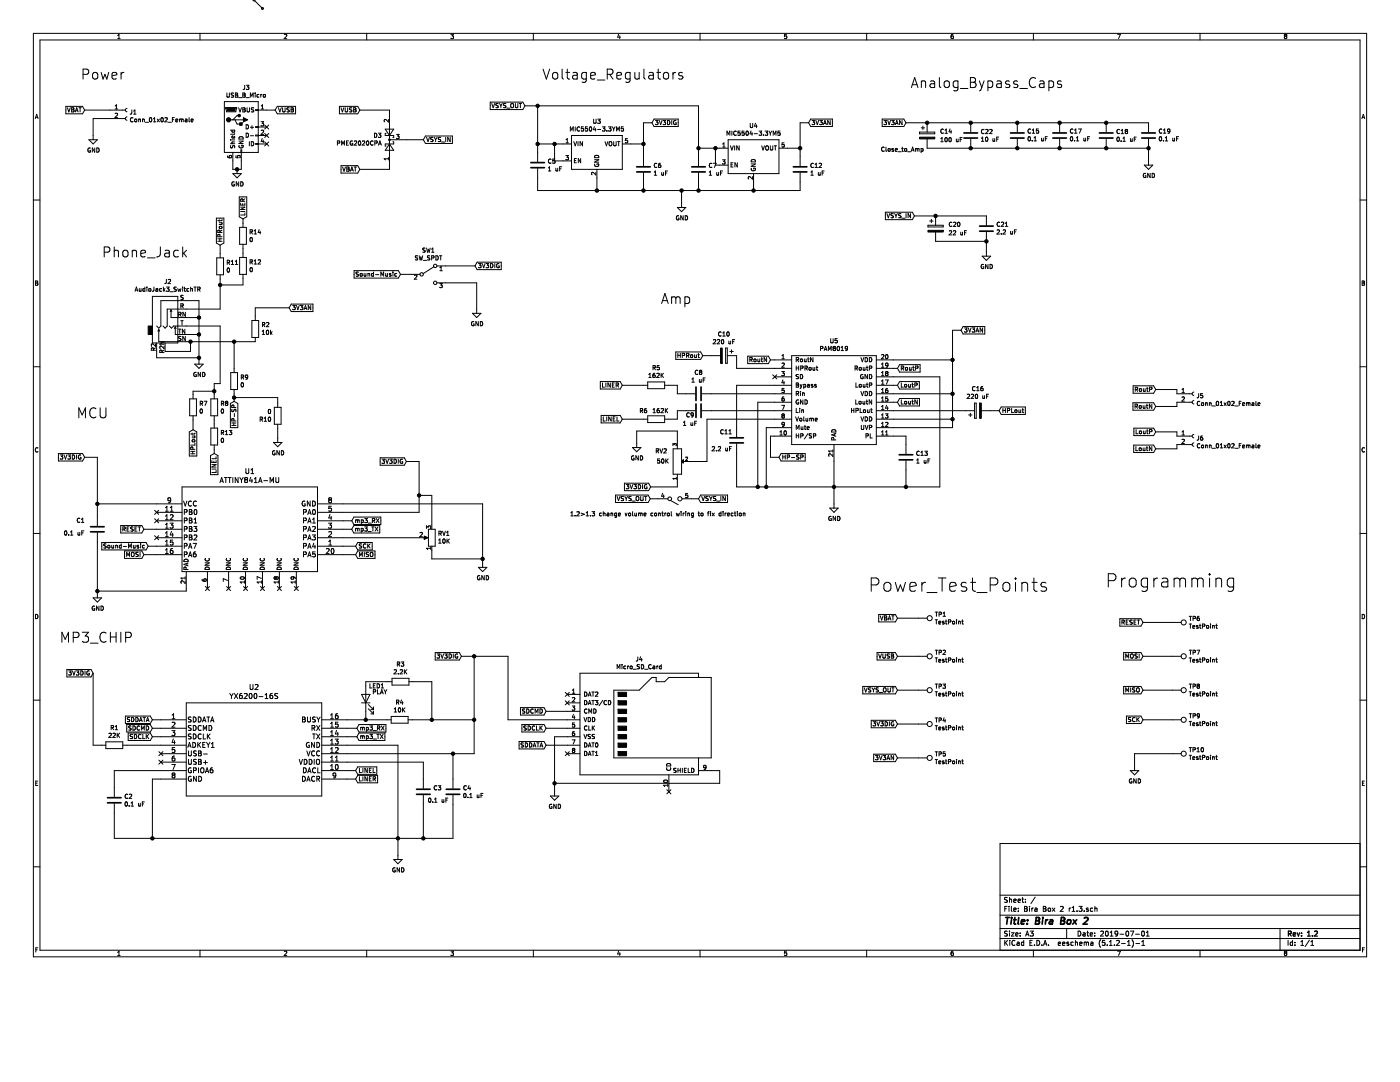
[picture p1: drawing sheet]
EESchema Schematic File Version 4
LIBS:Bira Box 2 r1.3-cache
EELAYER 29 0
EELAYER END
$Descr A3 16535 11693
encoding utf-8
Sheet 1 1
Title "Bira Box 2"
Date "2019-07-01"
Rev "1.2"
Comp ""
Comment1 ""
Comment2 ""
Comment3 ""
Comment4 ""
$EndDescr
$Comp
L power:GND #PWR06
U 1 1
P 5700 6650
F 0 "#PWR06" H 5700 6400 50  0001 C CNN
F 1 "GND" H 5705 6477 50  0000 C CNN
F 2 "" H 5700 6650 50  0001 C CNN
F 3 "" H 5700 6650 50  0001 C CNN
	1    5700 6650
	1    0    0    -1  
$EndComp
$Comp
L power:GND #PWR02
U 1 1
P 1150 7010
F 0 "#PWR02" H 1150 6760 50  0001 C CNN
F 1 "GND" H 1155 6837 50  0000 C CNN
F 2 "" H 1150 7010 50  0001 C CNN
F 3 "" H 1150 7010 50  0001 C CNN
	1    1150 7010
	1    0    0    -1  
$EndComp
Wire Wire Line
	1150 6400 1150 6980
$Comp
L Device:R_POT RV1
U 1 1
P 5100 6350
F 0 "RV1" H 5030 6304 50  0000 R CNN
F 1 "10K" H 5030 6395 50  0000 R CNN
F 2 "pots:TT_PO91" H 5100 6350 50  0001 C CNN
F 3 "~" H 5100 6350 50  0001 C CNN
	1    5100 6350
	-1   0    0    1   
$EndComp
Wire Wire Line
	5100 6200 5100 5850
Wire Wire Line
	5100 5850 4950 5850
Connection ~ 4950 5850
Wire Wire Line
	4950 5850 4950 6050
Wire Wire Line
	5700 6650 5700 6600
Wire Wire Line
	5100 6500 5100 6600
Wire Wire Line
	5100 6600 5700 6600
Connection ~ 5700 6600
Wire Wire Line
	5700 6600 5700 5950
$Comp
L power:GND #PWR05
U 1 1
P 4700 10100
F 0 "#PWR05" H 4700 9850 50  0001 C CNN
F 1 "GND" H 4705 9927 50  0000 C CNN
F 2 "" H 4700 10100 50  0001 C CNN
F 3 "" H 4700 10100 50  0001 C CNN
	1    4700 10100
	1    0    0    -1  
$EndComp
Wire Wire Line
	1900 9200 1800 9200
Wire Wire Line
	1800 9200 1800 9900
Wire Wire Line
	4700 8800 4700 9900
Connection ~ 4700 9900
Wire Wire Line
	4700 9900 4700 10100
$Comp
L Device:C C4
U 1 1
P 5350 9350
F 0 "C4" H 5465 9396 50  0000 L CNN
F 1 "0.1 uF" H 5465 9305 50  0000 L CNN
F 2 "SMD caps:C_0402_1005Metric" H 5388 9200 50  0001 C CNN
F 3 "~" H 5350 9350 50  0001 C CNN
	1    5350 9350
	1    0    0    -1  
$EndComp
Wire Wire Line
	1850 5950 1150 5950
Wire Wire Line
	1150 5950 1150 6100
Connection ~ 1150 5950
NoConn ~ 1850 6050
NoConn ~ 1850 6150
NoConn ~ 1850 6350
$Comp
L Device:C C2
U 1 1
P 1350 9450
F 0 "C2" H 1465 9496 50  0000 L CNN
F 1 "0.1 uF" H 1465 9405 50  0000 L CNN
F 2 "SMD caps:C_0402_1005Metric" H 1388 9300 50  0001 C CNN
F 3 "~" H 1350 9450 50  0001 C CNN
	1    1350 9450
	1    0    0    -1  
$EndComp
Wire Wire Line
	1900 9100 1350 9100
Wire Wire Line
	1350 9100 1350 9300
Wire Wire Line
	1350 9600 1350 9900
$Comp
L Device:C C3
U 1 1
P 5000 9350
F 0 "C3" H 5115 9396 50  0000 L CNN
F 1 "0.1 uF" H 5050 9250 50  0000 L CNN
F 2 "SMD caps:C_0402_1005Metric" H 5038 9200 50  0001 C CNN
F 3 "~" H 5000 9350 50  0001 C CNN
	1    5000 9350
	1    0    0    -1  
$EndComp
Wire Wire Line
	5000 9000 5000 9200
Wire Wire Line
	5000 9500 5000 9900
Wire Wire Line
	5350 8900 5350 9200
Wire Wire Line
	5350 8900 5600 8900
Wire Wire Line
	5350 9500 5350 9900
Wire Wire Line
	4700 9900 5000 9900
Connection ~ 5000 9900
Wire Wire Line
	5000 9900 5350 9900
$Comp
L 2019-06-02_21-37-11:YX6200-16S U2
U 1 1
P 1900 8500
F 0 "U2" H 3000 8887 60  0000 C CNN
F 1 "YX6200-16S" H 3000 8781 60  0000 C CNN
F 2 "sop:SOP-16_4.55x10.3mm_P1.27mm" H 3000 8740 60  0001 C CNN
F 3 "" H 1900 8500 60  0000 C CNN
	1    1900 8500
	1    0    0    -1  
$EndComp
NoConn ~ 1900 9000
NoConn ~ 1900 8900
$Comp
L Device:R R1
U 1 1
P 1350 8800
F 0 "R1" V 1143 8800 50  0000 C CNN
F 1 "22K" V 1234 8800 50  0000 C CNN
F 2 "SMD caps:C_0402_1005Metric" V 1280 8800 50  0001 C CNN
F 3 "~" H 1350 8800 50  0001 C CNN
	1    1350 8800
	0    1    1    0   
$EndComp
Wire Wire Line
	1100 8800 1200 8800
Wire Wire Line
	1500 8800 1900 8800
Wire Wire Line
	4100 8800 4700 8800
Wire Wire Line
	4100 8900 5350 8900
Connection ~ 5350 8900
Wire Wire Line
	4100 9000 5000 9000
Wire Wire Line
	1800 9900 4700 9900
Wire Wire Line
	1350 9900 1800 9900
Connection ~ 1800 9900
Wire Wire Line
	4050 5950 5700 5950
Wire Wire Line
	4050 6050 4950 6050
Wire Wire Line
	4050 6350 4950 6350
Text GLabel 1800 8500 0    50   Input ~ 0
SDDATA
Text GLabel 1800 8600 0    50   Input ~ 0
SDCMD
Text GLabel 1800 8700 0    50   Input ~ 0
SDCLK
Wire Wire Line
	1800 8500 1900 8500
Wire Wire Line
	1900 8600 1800 8600
Wire Wire Line
	1800 8700 1900 8700
Text GLabel 4200 9100 2    50   Input ~ 0
LINEL
Text GLabel 4200 9200 2    50   Input ~ 0
LINER
Wire Wire Line
	4100 9200 4200 9200
Wire Wire Line
	4200 9100 4100 9100
$Comp
L Device:R R4
U 1 1
P 4720 8500
F 0 "R4" V 4513 8500 50  0000 C CNN
F 1 "10K" V 4604 8500 50  0000 C CNN
F 2 "SMD caps:C_0402_1005Metric" V 4650 8500 50  0001 C CNN
F 3 "~" H 4720 8500 50  0001 C CNN
	1    4720 8500
	0    1    1    0   
$EndComp
$Comp
L Device:R R3
U 1 1
P 4730 8050
F 0 "R3" V 4523 8050 50  0000 C CNN
F 1 "2.2K" V 4614 8050 50  0000 C CNN
F 2 "SMD caps:C_0402_1005Metric" V 4660 8050 50  0001 C CNN
F 3 "~" H 4730 8050 50  0001 C CNN
	1    4730 8050
	0    1    1    0   
$EndComp
Wire Wire Line
	4870 8500 5100 8500
Connection ~ 5600 8500
Wire Wire Line
	5600 8500 5600 8900
Wire Wire Line
	4320 8050 4580 8050
Wire Wire Line
	4880 8050 5100 8050
Wire Wire Line
	5100 8050 5100 8500
Connection ~ 5100 8500
Wire Wire Line
	5100 8500 5600 8500
Text GLabel 6450 8800 0    50   Input ~ 0
SDDATA
Text GLabel 6450 8400 0    50   Input ~ 0
SDCMD
Text GLabel 6450 8600 0    50   Input ~ 0
SDCLK
Wire Wire Line
	6450 8400 6700 8400
Wire Wire Line
	6450 8600 6700 8600
Wire Wire Line
	6450 8800 6700 8800
NoConn ~ 6700 8900
$Comp
L Connector:Micro_SD_Card J4
U 1 1
P 7600 8500
F 0 "J4" H 7550 9217 50  0000 C CNN
F 1 "Micro_SD_Card" H 7550 9126 50  0000 C CNN
F 2 "conn-card:microSD_TF01A" H 8750 8800 50  0001 C CNN
F 3 "http://katalog.we-online.de/em/datasheet/693072010801.pdf" H 7600 8500 50  0001 C CNN
	1    7600 8500
	1    0    0    -1  
$EndComp
NoConn ~ 6700 8300
NoConn ~ 6700 8200
$Comp
L power:GND #PWR07
U 1 1
P 6550 9350
F 0 "#PWR07" H 6550 9100 50  0001 C CNN
F 1 "GND" H 6555 9177 50  0000 C CNN
F 2 "" H 6550 9350 50  0001 C CNN
F 3 "" H 6550 9350 50  0001 C CNN
	1    6550 9350
	1    0    0    -1  
$EndComp
Wire Wire Line
	6700 8700 6550 8700
Wire Wire Line
	8400 9100 8500 9100
Wire Wire Line
	8500 9100 8500 9250
Wire Wire Line
	8500 9250 6550 9250
Wire Wire Line
	6550 8700 6550 9250
Connection ~ 6550 9250
Wire Wire Line
	6550 9250 6550 9350
$Comp
L Regulator_Linear:MIC5504-3.3YM5 U3
U 1 1
P 7050 1800
F 0 "U3" H 7050 2167 50  0000 C CNN
F 1 "MIC5504-3.3YM5" H 7050 2076 50  0000 C CNN
F 2 "sot:SOT-23-5" H 7050 1400 50  0001 C CNN
F 3 "http://ww1.microchip.com/downloads/en/DeviceDoc/MIC550X.pdf" H 6800 2050 50  0001 C CNN
	1    7050 1800
	1    0    0    -1  
$EndComp
$Comp
L Device:C C5
U 1 1
P 6350 1950
F 0 "C5" H 6465 1996 50  0000 L CNN
F 1 "1 uF" H 6465 1905 50  0000 L CNN
F 2 "SMD caps:C_0603_1608Metric_Pad1.05x0.95mm_HandSolder" H 6388 1800 50  0001 C CNN
F 3 "~" H 6350 1950 50  0001 C CNN
	1    6350 1950
	1    0    0    -1  
$EndComp
$Comp
L Device:C C6
U 1 1
P 7600 2000
F 0 "C6" H 7715 2046 50  0000 L CNN
F 1 "1 uF" H 7715 1955 50  0000 L CNN
F 2 "SMD caps:C_0603_1608Metric_Pad1.05x0.95mm_HandSolder" H 7638 1850 50  0001 C CNN
F 3 "~" H 7600 2000 50  0001 C CNN
	1    7600 2000
	1    0    0    -1  
$EndComp
Text GLabel 6200 1250 0    50   Input ~ 0
VSYS_OUT
Wire Wire Line
	6350 1700 6550 1700
Wire Wire Line
	6350 1700 6350 1800
Wire Wire Line
	7450 1700 7600 1700
Wire Wire Line
	7600 1700 7600 1850
Wire Wire Line
	6650 1900 6550 1900
Wire Wire Line
	6550 1900 6550 1700
Connection ~ 6550 1700
Wire Wire Line
	6550 1700 6650 1700
$Comp
L power:GND #PWR08
U 1 1
P 8050 2400
F 0 "#PWR08" H 8050 2150 50  0001 C CNN
F 1 "GND" H 8055 2227 50  0000 C CNN
F 2 "" H 8050 2400 50  0001 C CNN
F 3 "" H 8050 2400 50  0001 C CNN
	1    8050 2400
	1    0    0    -1  
$EndComp
$Comp
L Regulator_Linear:MIC5504-3.3YM5 U4
U 1 1
P 8900 1850
F 0 "U4" H 8900 2217 50  0000 C CNN
F 1 "MIC5504-3.3YM5" H 8900 2126 50  0000 C CNN
F 2 "sot:SOT-23-5" H 8900 1450 50  0001 C CNN
F 3 "http://ww1.microchip.com/downloads/en/DeviceDoc/MIC550X.pdf" H 8650 2100 50  0001 C CNN
	1    8900 1850
	1    0    0    -1  
$EndComp
$Comp
L Device:C C7
U 1 1
P 8250 2000
F 0 "C7" H 8365 2046 50  0000 L CNN
F 1 "1 uF" H 8365 1955 50  0000 L CNN
F 2 "SMD caps:C_0603_1608Metric_Pad1.05x0.95mm_HandSolder" H 8288 1850 50  0001 C CNN
F 3 "~" H 8250 2000 50  0001 C CNN
	1    8250 2000
	1    0    0    -1  
$EndComp
$Comp
L Device:C C12
U 1 1
P 9450 2000
F 0 "C12" H 9565 2046 50  0000 L CNN
F 1 "1 uF" H 9565 1955 50  0000 L CNN
F 2 "SMD caps:C_0603_1608Metric_Pad1.05x0.95mm_HandSolder" H 9488 1850 50  0001 C CNN
F 3 "~" H 9450 2000 50  0001 C CNN
	1    9450 2000
	1    0    0    -1  
$EndComp
Wire Wire Line
	6200 1250 6350 1250
Wire Wire Line
	6350 1250 6350 1700
Connection ~ 6350 1700
Wire Wire Line
	8250 1850 8250 1750
Wire Wire Line
	8250 1750 8450 1750
Wire Wire Line
	8250 1750 8250 1250
Wire Wire Line
	8250 1250 6350 1250
Connection ~ 8250 1750
Connection ~ 6350 1250
Wire Wire Line
	9300 1750 9450 1750
Wire Wire Line
	9450 1750 9450 1850
Wire Wire Line
	8500 1950 8450 1950
Wire Wire Line
	8450 1950 8450 1750
Connection ~ 8450 1750
Wire Wire Line
	8450 1750 8500 1750
Wire Wire Line
	6350 2100 6350 2250
Wire Wire Line
	6350 2250 7050 2250
Wire Wire Line
	8050 2250 8050 2400
Wire Wire Line
	7050 2100 7050 2250
Connection ~ 7050 2250
Wire Wire Line
	7050 2250 7600 2250
Wire Wire Line
	7600 2150 7600 2250
Connection ~ 7600 2250
Wire Wire Line
	7600 2250 8050 2250
Wire Wire Line
	8250 2150 8250 2250
Wire Wire Line
	8250 2250 8050 2250
Connection ~ 8050 2250
Wire Wire Line
	8900 2150 8900 2250
Wire Wire Line
	8900 2250 8250 2250
Connection ~ 8250 2250
Wire Wire Line
	9450 2150 9450 2250
Wire Wire Line
	9450 2250 8900 2250
Connection ~ 8900 2250
Text GLabel 7700 1450 2    50   Input ~ 0
3V3DIG
Wire Wire Line
	7700 1450 7600 1450
Wire Wire Line
	7600 1450 7600 1700
Connection ~ 7600 1700
Connection ~ 9450 1750
Text GLabel 1000 5400 0    50   Input ~ 0
3V3DIG
Text GLabel 4800 5450 0    50   Input ~ 0
3V3DIG
Wire Wire Line
	4800 5450 4950 5450
Wire Wire Line
	4950 5450 4950 5850
Wire Wire Line
	1150 5400 1000 5400
Wire Wire Line
	1150 5400 1150 5950
Text GLabel 1100 7950 0    50   Input ~ 0
3V3DIG
Wire Wire Line
	6000 7750 6000 8500
Wire Wire Line
	1100 7950 1100 8800
$Comp
L Amplifier_Audio:PAM8019 U5
U 1 1
P 9850 4500
F 0 "U5" H 9850 4975 50  0000 C CNN
F 1 "PAM8019" H 9850 4884 50  0000 C CNN
F 2 "qfn:MLF-20-1EP_4x4mm_P0.5mm_EP2.6x2.6mm" H 9850 4500 50  0001 C CNN
F 3 "" H 9850 4500 50  0001 C CNN
	1    9850 4500
	1    0    0    -1  
$EndComp
Text GLabel 11350 3900 2    50   Input ~ 0
3V3AN
$Comp
L power:GND #PWR09
U 1 1
P 9850 5950
F 0 "#PWR09" H 9850 5700 50  0001 C CNN
F 1 "GND" H 9855 5777 50  0000 C CNN
F 2 "" H 9850 5950 50  0001 C CNN
F 3 "" H 9850 5950 50  0001 C CNN
	1    9850 5950
	1    0    0    -1  
$EndComp
Text GLabel 7350 4550 0    50   Input ~ 0
LINER
$Comp
L Device:C C15
U 1 1
P 12015 1600
F 0 "C15" H 11900 1554 50  0000 R CNN
F 1 "0.1 uF" H 11900 1645 50  0000 R CNN
F 2 "SMD caps:C_0402_1005Metric" H 12053 1450 50  0001 C CNN
F 3 "~" H 12015 1600 50  0001 C CNN
	1    12015 1600
	-1   0    0    1   
$EndComp
Text GLabel 10700 1450 0    50   Input ~ 0
3V3AN
$Comp
L Device:C C17
U 1 1
P 12515 1600
F 0 "C17" H 12400 1554 50  0000 R CNN
F 1 "0.1 uF" H 12400 1645 50  0000 R CNN
F 2 "SMD caps:C_0402_1005Metric" H 12553 1450 50  0001 C CNN
F 3 "~" H 12515 1600 50  0001 C CNN
	1    12515 1600
	-1   0    0    1   
$EndComp
$Comp
L power:GND #PWR010
U 1 1
P 13565 1900
F 0 "#PWR010" H 13565 1650 50  0001 C CNN
F 1 "GND" H 13570 1727 50  0000 C CNN
F 2 "" H 13565 1900 50  0001 C CNN
F 3 "" H 13565 1900 50  0001 C CNN
	1    13565 1900
	1    0    0    -1  
$EndComp
Wire Wire Line
	10700 1450 10950 1450
Wire Wire Line
	12515 1450 12015 1450
Connection ~ 12015 1450
Connection ~ 12515 1450
Wire Wire Line
	12015 1750 12515 1750
Connection ~ 12515 1750
Wire Wire Line
	11350 3900 11250 3900
Wire Wire Line
	11250 3900 11250 4250
Wire Wire Line
	11250 4250 10550 4250
Wire Wire Line
	11250 4250 11250 4650
Wire Wire Line
	11250 4650 10550 4650
Connection ~ 11250 4250
Wire Wire Line
	11250 4650 11250 4950
Wire Wire Line
	11250 4950 10550 4950
Connection ~ 11250 4650
Wire Wire Line
	9850 5450 9850 5750
Wire Wire Line
	10550 4450 11100 4450
Wire Wire Line
	11100 4450 11100 5750
Connection ~ 9850 5750
Wire Wire Line
	9850 5750 9850 5950
Wire Wire Line
	9150 4750 8950 4750
Wire Wire Line
	8950 4750 8950 5750
Wire Wire Line
	8950 5750 9050 5750
$Comp
L Device:CP C16
U 1 1
P 11550 4850
F 0 "C16" V 11805 4850 50  0000 C CNN
F 1 "220 uF" V 11714 4850 50  0000 C CNN
F 2 "SMD caps:CP_Elec_6.3x5.8" H 11588 4700 50  0001 C CNN
F 3 "~" H 11550 4850 50  0001 C CNN
	1    11550 4850
	0    -1   -1   0   
$EndComp
$Comp
L Device:CP C10
U 1 1
P 8550 4200
F 0 "C10" V 8295 4200 50  0000 C CNN
F 1 "220 uF" V 8386 4200 50  0000 C CNN
F 2 "SMD caps:CP_Elec_6.3x5.8" H 8588 4050 50  0001 C CNN
F 3 "~" H 8550 4200 50  0001 C CNN
	1    8550 4200
	0    1    1    0   
$EndComp
$Comp
L Device:C C8
U 1 1
P 8250 4650
F 0 "C8" V 7998 4650 50  0000 C CNN
F 1 "1 uF" V 8089 4650 50  0000 C CNN
F 2 "SMD caps:C_0603_1608Metric_Pad1.05x0.95mm_HandSolder" H 8288 4500 50  0001 C CNN
F 3 "~" H 8250 4650 50  0001 C CNN
	1    8250 4650
	0    1    1    0   
$EndComp
$Comp
L Device:C C9
U 1 1
P 8250 4850
F 0 "C9" V 8300 4750 50  0000 C CNN
F 1 "1 uF" V 8400 4750 50  0000 C CNN
F 2 "SMD caps:C_0603_1608Metric_Pad1.05x0.95mm_HandSolder" H 8288 4700 50  0001 C CNN
F 3 "~" H 8250 4850 50  0001 C CNN
	1    8250 4850
	0    1    1    0   
$EndComp
Wire Wire Line
	11465 1450 12015 1450
Wire Wire Line
	11465 1750 12015 1750
Connection ~ 12015 1750
Text GLabel 10600 4350 2    50   Input ~ 0
RoutP
Text GLabel 10600 4550 2    50   Input ~ 0
LoutP
Text GLabel 10600 4750 2    50   Input ~ 0
LoutN
Text GLabel 9100 4250 0    50   Input ~ 0
RoutN
Wire Wire Line
	9100 4250 9150 4250
Wire Wire Line
	10550 4350 10600 4350
Wire Wire Line
	10550 4550 10600 4550
Wire Wire Line
	10550 4750 10600 4750
Wire Wire Line
	8700 4200 8700 4350
Wire Wire Line
	8700 4350 9150 4350
Wire Wire Line
	10550 4850 11400 4850
Text GLabel 11800 4850 2    50   Input ~ 0
HPLout
Text GLabel 8300 4200 0    50   Input ~ 0
HPRout
Wire Wire Line
	8400 4650 9150 4650
Wire Wire Line
	9150 4850 8400 4850
Connection ~ 8950 5750
$Comp
L Device:C C11
U 1 1
P 8700 5200
F 0 "C11" H 8500 5300 50  0000 L CNN
F 1 "2.2 uF" H 8400 5100 50  0000 L CNN
F 2 "SMD caps:C_0603_1608Metric_Pad1.05x0.95mm_HandSolder" H 8738 5050 50  0001 C CNN
F 3 "~" H 8700 5200 50  0001 C CNN
	1    8700 5200
	1    0    0    -1  
$EndComp
Wire Wire Line
	9150 4550 8700 4550
Wire Wire Line
	8700 4550 8700 5050
Wire Wire Line
	8700 5350 8700 5750
Text GLabel 7685 5750 0    50   Input ~ 0
3V3DIG
Wire Wire Line
	9150 4950 8350 4950
Wire Wire Line
	8350 4950 8350 5450
Wire Wire Line
	9150 5050 9050 5050
Wire Wire Line
	9050 5050 9050 5750
Connection ~ 9050 5750
Wire Wire Line
	9050 5750 9850 5750
Wire Wire Line
	8700 5750 8950 5750
NoConn ~ 9150 4450
Text GLabel 9200 5400 2    50   Input ~ 0
HP-SP
Wire Wire Line
	9150 5150 9100 5150
Wire Wire Line
	9100 5150 9100 5400
Wire Wire Line
	9100 5400 9200 5400
$Comp
L Diode:PMEG2020CPA D3
U 1 1
P 4600 1650
F 0 "D3" V 4646 1738 50  0000 L CNN
F 1 "PMEG2020CPA" V 4555 1738 50  0000 L CNN
F 2 "pack-son:HUSON-3-1EP_2x2mm_P1.3mm_EP1.1x1.6mm" H 4675 1775 50  0001 L CNN
F 3 "http://www.diodes.com/_files/datasheets/ds11005.pdf" H 4520 1650 50  0001 C CNN
	1    4600 1650
	0    -1   -1   0   
$EndComp
Text GLabel 4250 2000 0    50   Input ~ 0
VBAT
Text GLabel 4250 1300 0    50   Input ~ 0
VUSB
Text GLabel 5000 1650 2    50   Input ~ 0
VSYS_IN
Wire Wire Line
	4250 1300 4600 1300
Wire Wire Line
	4600 1300 4600 1350
Wire Wire Line
	4250 2000 4600 2000
Wire Wire Line
	4600 2000 4600 1950
Wire Wire Line
	4800 1650 5000 1650
Entry Wire Line
	3000 0    3100 100 
NoConn ~ 3150 1500
NoConn ~ 3150 1600
Text GLabel 3250 1300 2    50   Input ~ 0
VUSB
$Comp
L Connector:USB_B_Micro J3
U 1 1
P 2850 1500
F 0 "J3" H 2907 1967 50  0000 C CNN
F 1 "USB_B_Micro" H 2907 1876 50  0000 C CNN
F 2 "conn-usb:Korean-hropartsC145779" H 3000 1450 50  0001 C CNN
F 3 "~" H 3000 1450 50  0001 C CNN
	1    2850 1500
	1    0    0    -1  
$EndComp
NoConn ~ 3150 1700
$Comp
L power:GND #PWR03
U 1 1
P 2800 2000
F 0 "#PWR03" H 2800 1750 50  0001 C CNN
F 1 "GND" H 2805 1827 50  0000 C CNN
F 2 "" H 2800 2000 50  0001 C CNN
F 3 "" H 2800 2000 50  0001 C CNN
	1    2800 2000
	1    0    0    -1  
$EndComp
Wire Wire Line
	2850 1900 2850 2000
Wire Wire Line
	2850 2000 2800 2000
Wire Wire Line
	2750 1900 2750 2000
Wire Wire Line
	2750 2000 2800 2000
Connection ~ 2800 2000
Wire Wire Line
	3150 1300 3250 1300
$Comp
L Connector:Conn_01x02_Female J1
U 1 1
P 1500 1300
F 0 "J1" H 1528 1276 50  0000 L CNN
F 1 "Conn_01x02_Female" H 1528 1185 50  0000 L CNN
F 2 "connector-pin:PinSocket_1x02_P2.54mm_Vertical" H 1500 1300 50  0001 C CNN
F 3 "~" H 1500 1300 50  0001 C CNN
	1    1500 1300
	1    0    0    -1  
$EndComp
Text GLabel 1000 1300 0    50   Input ~ 0
VBAT
$Comp
L power:GND #PWR01
U 1 1
P 1100 1600
F 0 "#PWR01" H 1100 1350 50  0001 C CNN
F 1 "GND" H 1105 1427 50  0000 C CNN
F 2 "" H 1100 1600 50  0001 C CNN
F 3 "" H 1100 1600 50  0001 C CNN
	1    1100 1600
	1    0    0    -1  
$EndComp
Wire Wire Line
	1000 1300 1300 1300
Wire Wire Line
	1300 1400 1100 1400
Wire Wire Line
	1100 1400 1100 1600
$Comp
L Connector:AudioJack3_SwitchTR J2
U 1 1
P 2000 3650
F 0 "J2" H 1982 3975 50  0000 C CNN
F 1 "AudioJack3_SwitchTR" H 1982 3884 50  0000 C CNN
F 2 "conn-audio:PJ-3930-8A" H 2000 3650 50  0001 C CNN
F 3 "~" H 2000 3650 50  0001 C CNN
	1    2000 3650
	1    0    0    -1  
$EndComp
Text GLabel 2600 2895 1    50   Input ~ 0
HPRout
Text GLabel 2280 5075 3    50   Input ~ 0
HPLout
$Comp
L Device:R R2
U 1 1
P 3015 3885
F 0 "R2" H 2945 3839 50  0000 R CNN
F 1 "10k" H 2945 3930 50  0000 R CNN
F 2 "SMD caps:C_0402_1005Metric" V 2945 3885 50  0001 C CNN
F 3 "~" H 3015 3885 50  0001 C CNN
	1    3015 3885
	-1   0    0    1   
$EndComp
Text GLabel 3415 3635 2    50   Input ~ 0
3V3AN
Wire Wire Line
	2200 3850 2600 3850
Wire Wire Line
	3015 3735 3015 3635
Wire Wire Line
	2200 3650 2600 3650
$Comp
L power:GND #PWR04
U 1 1
P 2350 4250
F 0 "#PWR04" H 2350 4000 50  0001 C CNN
F 1 "GND" H 2355 4077 50  0000 C CNN
F 2 "" H 2350 4250 50  0001 C CNN
F 3 "" H 2350 4250 50  0001 C CNN
	1    2350 4250
	1    0    0    -1  
$EndComp
Wire Wire Line
	2200 3550 2350 3550
Wire Wire Line
	2350 3550 2350 3750
Wire Wire Line
	2200 3750 2350 3750
Connection ~ 2350 3750
Wire Wire Line
	2350 3750 2350 3950
Wire Wire Line
	2200 3950 2350 3950
Connection ~ 2350 3950
Text GLabel 2765 4740 3    50   Input ~ 0
HP-SP
Connection ~ 2765 4035
Wire Wire Line
	2765 4035 3015 4035
Wire Wire Line
	9450 1450 9450 1750
Text GLabel 9550 1450 2    50   Input ~ 0
3V3AN
Wire Wire Line
	9550 1450 9450 1450
Wire Wire Line
	9850 5750 10700 5750
$Comp
L Device:C C13
U 1 1
P 10700 5400
F 0 "C13" H 10815 5446 50  0000 L CNN
F 1 "1 uF" H 10815 5355 50  0000 L CNN
F 2 "SMD caps:C_0603_1608Metric_Pad1.05x0.95mm_HandSolder" H 10738 5250 50  0001 C CNN
F 3 "~" H 10700 5400 50  0001 C CNN
	1    10700 5400
	1    0    0    -1  
$EndComp
Wire Wire Line
	10550 5150 10700 5150
Wire Wire Line
	10700 5150 10700 5250
Wire Wire Line
	10700 5550 10700 5750
Connection ~ 10700 5750
Wire Wire Line
	10700 5750 11100 5750
Wire Wire Line
	10550 5050 11250 5050
Wire Wire Line
	11250 5050 11250 4950
Connection ~ 11250 4950
Text GLabel 5450 7750 0    50   Input ~ 0
3V3DIG
Connection ~ 5600 7750
Wire Wire Line
	6000 7750 5600 7750
Wire Wire Line
	5600 7750 5450 7750
Wire Wire Line
	5600 7750 5600 8500
Wire Wire Line
	6000 8500 6700 8500
$Comp
L Connector:Conn_01x02_Female J5
U 1 1
P 14100 4650
F 0 "J5" H 14128 4626 50  0000 L CNN
F 1 "Conn_01x02_Female" H 14128 4535 50  0000 L CNN
F 2 "connector-pin:PinSocket_1x02_P2.54mm_Vertical" H 14100 4650 50  0001 C CNN
F 3 "~" H 14100 4650 50  0001 C CNN
	1    14100 4650
	1    0    0    -1  
$EndComp
$Comp
L Connector:Conn_01x02_Female J6
U 1 1
P 14100 5150
F 0 "J6" H 14128 5126 50  0000 L CNN
F 1 "Conn_01x02_Female" H 14128 5035 50  0000 L CNN
F 2 "connector-pin:PinSocket_1x02_P2.54mm_Vertical" H 14100 5150 50  0001 C CNN
F 3 "~" H 14100 5150 50  0001 C CNN
	1    14100 5150
	1    0    0    -1  
$EndComp
Text GLabel 13650 4800 0    50   Input ~ 0
RoutN
Text GLabel 13650 4600 0    50   Input ~ 0
RoutP
Text GLabel 13650 5100 0    50   Input ~ 0
LoutP
Text GLabel 13650 5300 0    50   Input ~ 0
LoutN
Wire Wire Line
	13650 4600 13900 4600
Wire Wire Line
	13900 4600 13900 4650
Wire Wire Line
	13900 4750 13900 4800
Wire Wire Line
	13900 4800 13650 4800
Wire Wire Line
	13650 5100 13900 5100
Wire Wire Line
	13900 5100 13900 5150
Wire Wire Line
	13900 5250 13900 5300
Wire Wire Line
	13900 5300 13650 5300
Wire Wire Line
	12515 1450 13065 1450
Connection ~ 13565 1750
Wire Wire Line
	13565 1750 13565 1900
Wire Wire Line
	13565 1750 13065 1750
$Comp
L Device:C C19
U 1 1
P 13565 1600
F 0 "C19" H 13450 1554 50  0000 R CNN
F 1 "0.1 uF" H 13450 1645 50  0000 R CNN
F 2 "SMD caps:C_0402_1005Metric" H 13603 1450 50  0001 C CNN
F 3 "~" H 13565 1600 50  0001 C CNN
	1    13565 1600
	-1   0    0    1   
$EndComp
$Comp
L Device:C C18
U 1 1
P 13065 1600
F 0 "C18" H 13180 1646 50  0000 L CNN
F 1 "0.1 uF" H 13180 1555 50  0000 L CNN
F 2 "SMD caps:C_0402_1005Metric" H 13103 1450 50  0001 C CNN
F 3 "~" H 13065 1600 50  0001 C CNN
	1    13065 1600
	1    0    0    -1  
$EndComp
Connection ~ 13065 1450
Wire Wire Line
	13065 1450 13565 1450
Connection ~ 13065 1750
Wire Wire Line
	13065 1750 12515 1750
$Comp
L Device:C C1
U 1 1
P 1150 6250
F 0 "C1" H 1400 6150 50  0000 R CNN
F 1 "0.1 uF" H 1550 6300 50  0000 R CNN
F 2 "SMD caps:C_0402_1005Metric" H 1188 6100 50  0001 C CNN
F 3 "~" H 1150 6250 50  0001 C CNN
	1    1150 6250
	-1   0    0    1   
$EndComp
$Comp
L Device:R R6
U 1 1
P 7750 4950
F 0 "R6" V 7650 4800 50  0000 C CNN
F 1 "162K" V 7650 5000 50  0000 C CNN
F 2 "SMD caps:C_0402_1005Metric" V 7680 4950 50  0001 C CNN
F 3 "~" H 7750 4950 50  0001 C CNN
	1    7750 4950
	0    1    1    0   
$EndComp
$Comp
L Device:R R5
U 1 1
P 7750 4550
F 0 "R5" V 7543 4550 50  0000 C CNN
F 1 "162K" V 7634 4550 50  0000 C CNN
F 2 "SMD caps:C_0402_1005Metric" V 7680 4550 50  0001 C CNN
F 3 "~" H 7750 4550 50  0001 C CNN
	1    7750 4550
	0    1    1    0   
$EndComp
Text Label 950  950  0    118  ~ 0
Power
Text Label 900  4950 0    118  ~ 0
MCU
Text Label 700  7600 0    118  ~ 0
MP3_CHIP
Text Label 10750 1050 0    118  ~ 0
Analog_Bypass_Caps
Text Label 6400 950  0    118  ~ 0
Voltage_Regulators
Text Label 7800 3600 0    118  ~ 0
Amp
Text Label 1200 3050 0    118  ~ 0
Phone_Jack
Text Label 10400 1800 0    50   ~ 0
Close_to_Amp
Text GLabel 7350 4950 0    50   Input ~ 0
LINEL
Wire Wire Line
	7350 4550 7600 4550
Wire Wire Line
	7900 4550 8000 4550
Wire Wire Line
	8000 4550 8000 4650
Wire Wire Line
	8000 4650 8100 4650
Wire Wire Line
	7350 4950 7600 4950
Wire Wire Line
	7900 4950 8000 4950
Wire Wire Line
	8000 4950 8000 4850
Wire Wire Line
	8000 4850 8100 4850
Text GLabel 1700 6250 0    50   Input ~ 0
RESET
Text GLabel 1700 6550 0    50   Input ~ 0
MOSI
Text GLabel 4200 6550 2    50   Input ~ 0
MISO
Text GLabel 4200 6450 2    50   Input ~ 0
SCK
Wire Wire Line
	4200 6450 4050 6450
Wire Wire Line
	4050 6550 4200 6550
Wire Wire Line
	1850 6550 1700 6550
Wire Wire Line
	1850 6250 1700 6250
$Comp
L Connector:TestPoint TP6
U 1 1
P 13850 7350
F 0 "TP6" V 13804 7538 50  0000 L CNN
F 1 "TestPoint" V 13895 7538 50  0000 L CNN
F 2 "test points:TestPoint_THTPad_D2.0mm_Drill1.0mm" H 14050 7350 50  0001 C CNN
F 3 "~" H 14050 7350 50  0001 C CNN
	1    13850 7350
	0    1    1    0   
$EndComp
$Comp
L Connector:TestPoint TP7
U 1 1
P 13850 7750
F 0 "TP7" V 13804 7938 50  0000 L CNN
F 1 "TestPoint" V 13895 7938 50  0000 L CNN
F 2 "test points:TestPoint_THTPad_D2.0mm_Drill1.0mm" H 14050 7750 50  0001 C CNN
F 3 "~" H 14050 7750 50  0001 C CNN
	1    13850 7750
	0    1    1    0   
$EndComp
$Comp
L Connector:TestPoint TP8
U 1 1
P 13850 8150
F 0 "TP8" V 13804 8338 50  0000 L CNN
F 1 "TestPoint" V 13895 8338 50  0000 L CNN
F 2 "test points:TestPoint_THTPad_D2.0mm_Drill1.0mm" H 14050 8150 50  0001 C CNN
F 3 "~" H 14050 8150 50  0001 C CNN
	1    13850 8150
	0    1    1    0   
$EndComp
$Comp
L Connector:TestPoint TP9
U 1 1
P 13850 8500
F 0 "TP9" V 13804 8688 50  0000 L CNN
F 1 "TestPoint" V 13895 8688 50  0000 L CNN
F 2 "test points:TestPoint_THTPad_D2.0mm_Drill1.0mm" H 14050 8500 50  0001 C CNN
F 3 "~" H 14050 8500 50  0001 C CNN
	1    13850 8500
	0    1    1    0   
$EndComp
$Comp
L Connector:TestPoint TP10
U 1 1
P 13850 8900
F 0 "TP10" V 13804 9088 50  0000 L CNN
F 1 "TestPoint" V 13895 9088 50  0000 L CNN
F 2 "test points:TestPoint_THTPad_D2.0mm_Drill1.0mm" H 14050 8900 50  0001 C CNN
F 3 "~" H 14050 8900 50  0001 C CNN
	1    13850 8900
	0    1    1    0   
$EndComp
Text GLabel 13500 7350 0    50   Input ~ 0
RESET
Text GLabel 13500 7750 0    50   Input ~ 0
MOSI
Text GLabel 13500 8150 0    50   Input ~ 0
MISO
Text GLabel 13500 8500 0    50   Input ~ 0
SCK
$Comp
L power:GND #PWR011
U 1 1
P 13400 9050
F 0 "#PWR011" H 13400 8800 50  0001 C CNN
F 1 "GND" H 13405 8877 50  0000 C CNN
F 2 "" H 13400 9050 50  0001 C CNN
F 3 "" H 13400 9050 50  0001 C CNN
	1    13400 9050
	1    0    0    -1  
$EndComp
Wire Wire Line
	13500 7350 13850 7350
Wire Wire Line
	13500 7750 13850 7750
Wire Wire Line
	13500 8150 13850 8150
Wire Wire Line
	13500 8500 13850 8500
Wire Wire Line
	13400 9050 13400 8900
Wire Wire Line
	13400 8900 13850 8900
Text Label 13050 6950 0    157  ~ 0
Programming
$Comp
L Connector:TestPoint TP1
U 1 1
P 10850 7300
F 0 "TP1" V 10804 7488 50  0000 L CNN
F 1 "TestPoint" V 10895 7488 50  0000 L CNN
F 2 "test points:TestPoint_THTPad_D2.0mm_Drill1.0mm" H 11050 7300 50  0001 C CNN
F 3 "~" H 11050 7300 50  0001 C CNN
	1    10850 7300
	0    1    1    0   
$EndComp
$Comp
L Connector:TestPoint TP2
U 1 1
P 10850 7750
F 0 "TP2" V 10804 7938 50  0000 L CNN
F 1 "TestPoint" V 10895 7938 50  0000 L CNN
F 2 "test points:TestPoint_THTPad_D2.0mm_Drill1.0mm" H 11050 7750 50  0001 C CNN
F 3 "~" H 11050 7750 50  0001 C CNN
	1    10850 7750
	0    1    1    0   
$EndComp
$Comp
L Connector:TestPoint TP3
U 1 1
P 10850 8150
F 0 "TP3" V 10804 8338 50  0000 L CNN
F 1 "TestPoint" V 10895 8338 50  0000 L CNN
F 2 "test points:TestPoint_THTPad_D2.0mm_Drill1.0mm" H 11050 8150 50  0001 C CNN
F 3 "~" H 11050 8150 50  0001 C CNN
	1    10850 8150
	0    1    1    0   
$EndComp
$Comp
L Connector:TestPoint TP4
U 1 1
P 10850 8550
F 0 "TP4" V 10804 8738 50  0000 L CNN
F 1 "TestPoint" V 10895 8738 50  0000 L CNN
F 2 "test points:TestPoint_THTPad_D2.0mm_Drill1.0mm" H 11050 8550 50  0001 C CNN
F 3 "~" H 11050 8550 50  0001 C CNN
	1    10850 8550
	0    1    1    0   
$EndComp
$Comp
L Connector:TestPoint TP5
U 1 1
P 10850 8950
F 0 "TP5" V 10804 9138 50  0000 L CNN
F 1 "TestPoint" V 10895 9138 50  0000 L CNN
F 2 "test points:TestPoint_THTPad_D2.0mm_Drill1.0mm" H 11050 8950 50  0001 C CNN
F 3 "~" H 11050 8950 50  0001 C CNN
	1    10850 8950
	0    1    1    0   
$EndComp
Text GLabel 10600 7300 0    50   Input ~ 0
VBAT
Text GLabel 10600 7750 0    50   Input ~ 0
VUSB
Text GLabel 10600 8150 0    50   Input ~ 0
VSYS_OUT
Text GLabel 10600 8550 0    50   Input ~ 0
3V3DIG
Text GLabel 10600 8950 0    50   Input ~ 0
3V3AN
Wire Wire Line
	10600 7300 10850 7300
Wire Wire Line
	10600 7750 10850 7750
Wire Wire Line
	10600 8150 10850 8150
Wire Wire Line
	10600 8550 10850 8550
Wire Wire Line
	10600 8950 10850 8950
Text Label 10250 7000 0    157  ~ 0
Power_Test_Points
Text GLabel 1750 6450 0    50   Input ~ 0
Sound-Music
Wire Wire Line
	1750 6450 1850 6450
Text GLabel 4730 3240 0    50   Input ~ 0
Sound-Music
Text GLabel 5610 3140 2    50   Input ~ 0
3V3DIG
$Comp
L power:GND #PWR012
U 1 1
P 5630 3650
F 0 "#PWR012" H 5630 3400 50  0001 C CNN
F 1 "GND" H 5635 3477 50  0000 C CNN
F 2 "" H 5630 3650 50  0001 C CNN
F 3 "" H 5630 3650 50  0001 C CNN
	1    5630 3650
	1    0    0    -1  
$EndComp
Wire Wire Line
	5260 3140 5610 3140
NoConn ~ 2450 6950
NoConn ~ 2700 6950
NoConn ~ 2900 6950
NoConn ~ 3100 6950
NoConn ~ 3300 6950
NoConn ~ 3500 6950
NoConn ~ 7900 9350
Text GLabel 8250 5890 2    50   Input ~ 0
VSYS_IN
Text GLabel 7680 5890 0    50   Input ~ 0
VSYS_OUT
Wire Wire Line
	7680 5890 7770 5890
$Comp
L Switch:SW_SPDT SW1
U 1 1
P 5060 3240
F 0 "SW1" H 5060 3525 50  0000 C CNN
F 1 "SW_SPDT" H 5060 3434 50  0000 C CNN
F 2 "pots:Alps_SSSU111400" H 5060 3240 50  0001 C CNN
F 3 "~" H 5060 3240 50  0001 C CNN
	1    5060 3240
	1    0    0    -1  
$EndComp
Wire Wire Line
	5260 3340 5630 3340
Wire Wire Line
	5630 3340 5630 3650
Wire Wire Line
	4730 3240 4860 3240
Text GLabel 10800 2550 0    50   Input ~ 0
VSYS_IN
$Comp
L Device:CP C20
U 1 1
P 11050 2700
F 0 "C20" H 11200 2750 50  0000 L CNN
F 1 "22 uF" H 11200 2650 50  0000 L CNN
F 2 "SMD caps:CP_Elec_6.3x5.8" H 11088 2550 50  0001 C CNN
F 3 "~" H 11050 2700 50  0001 C CNN
	1    11050 2700
	1    0    0    -1  
$EndComp
$Comp
L Device:C C21
U 1 1
P 11650 2700
F 0 "C21" H 11535 2654 50  0000 R CNN
F 1 "2.2 uF" H 11535 2745 50  0000 R CNN
F 2 "SMD caps:C_0603_1608Metric_Pad1.05x0.95mm_HandSolder" H 11688 2550 50  0001 C CNN
F 3 "~" H 11650 2700 50  0001 C CNN
	1    11650 2700
	-1   0    0    1   
$EndComp
Wire Wire Line
	10800 2550 11050 2550
Wire Wire Line
	11050 2550 11650 2550
Connection ~ 11050 2550
Wire Wire Line
	11050 2850 11650 2850
$Comp
L power:GND #PWR013
U 1 1
P 11650 2975
F 0 "#PWR013" H 11650 2725 50  0001 C CNN
F 1 "GND" H 11655 2802 50  0000 C CNN
F 2 "" H 11650 2975 50  0001 C CNN
F 3 "" H 11650 2975 50  0001 C CNN
	1    11650 2975
	1    0    0    -1  
$EndComp
Wire Wire Line
	11650 2850 11650 2975
Connection ~ 11650 2850
Wire Wire Line
	2200 4035 2250 4035
Wire Wire Line
	1850 4150 1850 4225
Wire Wire Line
	2350 3950 2350 4225
Wire Wire Line
	2350 4225 2350 4250
Connection ~ 2350 4225
Wire Wire Line
	1850 4225 2350 4225
Wire Wire Line
	1950 4150 2250 4150
Wire Wire Line
	2250 4150 2250 4035
Connection ~ 2250 4035
Wire Wire Line
	2250 4035 2765 4035
Wire Wire Line
	4320 8050 4320 8100
Wire Wire Line
	1150 6980 2200 6980
Wire Wire Line
	2200 6980 2200 6950
Connection ~ 1150 6980
Wire Wire Line
	1150 6980 1150 7010
$Comp
L Device:R R9
U 1 1
P 2765 4500
F 0 "R9" H 2835 4546 50  0000 L CNN
F 1 "0" H 2835 4455 50  0000 L CNN
F 2 "SMD caps:C_0402_1005Metric" V 2695 4500 50  0001 C CNN
F 3 "~" H 2765 4500 50  0001 C CNN
	1    2765 4500
	1    0    0    -1  
$EndComp
Wire Wire Line
	2765 4035 2765 4350
Wire Wire Line
	2765 4650 2765 4695
Connection ~ 2765 4695
Wire Wire Line
	2765 4695 2765 4740
$Comp
L Device:C C22
U 1 1
P 11465 1600
F 0 "C22" H 11580 1646 50  0000 L CNN
F 1 "10 uF" H 11580 1555 50  0000 L CNN
F 2 "SMD caps:C_0603_1608Metric_Pad1.05x0.95mm_HandSolder" H 11503 1450 50  0001 C CNN
F 3 "~" H 11465 1600 50  0001 C CNN
	1    11465 1600
	1    0    0    -1  
$EndComp
$Comp
L Device:CP C14
U 1 1
P 10950 1600
F 0 "C14" H 11100 1650 50  0000 L CNN
F 1 "100 uF" H 11100 1550 50  0000 L CNN
F 2 "SMD caps:CP_Elec_6.3x5.8" H 10988 1450 50  0001 C CNN
F 3 "~" H 10950 1600 50  0001 C CNN
	1    10950 1600
	1    0    0    -1  
$EndComp
Wire Wire Line
	11465 1450 10950 1450
Connection ~ 11465 1450
Connection ~ 10950 1450
Wire Wire Line
	10950 1750 11465 1750
Connection ~ 11465 1750
Wire Wire Line
	8300 4200 8400 4200
Wire Wire Line
	11700 4850 11800 4850
Text GLabel 2530 5355 3    50   Input ~ 0
LINEL
$Comp
L Device:R R7
U 1 1
P 2280 4810
F 0 "R7" H 2350 4856 50  0000 L CNN
F 1 "0" H 2350 4765 50  0000 L CNN
F 2 "SMD caps:C_0402_1005Metric" V 2210 4810 50  0001 C CNN
F 3 "~" H 2280 4810 50  0001 C CNN
	1    2280 4810
	1    0    0    -1  
$EndComp
$Comp
L Device:R R8
U 1 1
P 2530 4810
F 0 "R8" H 2600 4856 50  0000 L CNN
F 1 "0" H 2600 4765 50  0000 L CNN
F 2 "SMD caps:C_0402_1005Metric" V 2460 4810 50  0001 C CNN
F 3 "~" H 2530 4810 50  0001 C CNN
	1    2530 4810
	1    0    0    -1  
$EndComp
Wire Wire Line
	2280 4960 2280 5075
Wire Wire Line
	2600 4530 2530 4530
Wire Wire Line
	2530 4530 2530 4620
Wire Wire Line
	2600 3850 2600 4530
Wire Wire Line
	2530 4620 2280 4620
Wire Wire Line
	2280 4620 2280 4660
Connection ~ 2530 4620
Wire Wire Line
	2530 4620 2530 4660
$Comp
L Device:R R11
U 1 1
P 2600 3145
F 0 "R11" H 2670 3191 50  0000 L CNN
F 1 "0" H 2670 3100 50  0000 L CNN
F 2 "SMD caps:C_0402_1005Metric" V 2530 3145 50  0001 C CNN
F 3 "~" H 2600 3145 50  0001 C CNN
	1    2600 3145
	1    0    0    -1  
$EndComp
$Comp
L Device:R R12
U 1 1
P 2870 3140
F 0 "R12" H 2940 3186 50  0000 L CNN
F 1 "0" H 2940 3095 50  0000 L CNN
F 2 "SMD caps:C_0402_1005Metric" V 2800 3140 50  0001 C CNN
F 3 "~" H 2870 3140 50  0001 C CNN
	1    2870 3140
	1    0    0    -1  
$EndComp
Text GLabel 2870 2585 1    50   Input ~ 0
LINER
Wire Wire Line
	2600 3295 2600 3365
Wire Wire Line
	2600 3365 2870 3365
Wire Wire Line
	2870 3365 2870 3290
Connection ~ 2600 3365
Wire Wire Line
	2600 3365 2600 3650
Wire Wire Line
	2600 2995 2600 2895
$Comp
L Device:R R13
U 1 1
P 2530 5155
F 0 "R13" H 2600 5201 50  0000 L CNN
F 1 "0" H 2600 5110 50  0000 L CNN
F 2 "SMD caps:C_0402_1005Metric" V 2460 5155 50  0001 C CNN
F 3 "~" H 2530 5155 50  0001 C CNN
	1    2530 5155
	1    0    0    -1  
$EndComp
$Comp
L Device:R R14
U 1 1
P 2870 2785
F 0 "R14" H 2940 2831 50  0000 L CNN
F 1 "0" H 2940 2740 50  0000 L CNN
F 2 "SMD caps:C_0402_1005Metric" V 2800 2785 50  0001 C CNN
F 3 "~" H 2870 2785 50  0001 C CNN
	1    2870 2785
	1    0    0    -1  
$EndComp
Wire Wire Line
	2870 2990 2870 2935
Wire Wire Line
	2870 2635 2870 2585
Wire Wire Line
	2530 4960 2530 5005
Wire Wire Line
	2530 5305 2530 5355
Wire Wire Line
	3015 3635 3415 3635
$Comp
L Device:R R10
U 1 1
P 3280 4910
F 0 "R10" H 3350 4956 50  0000 L CNN
F 1 "0" H 3350 4865 50  0000 L CNN
F 2 "SMD caps:C_0402_1005Metric" V 3210 4910 50  0001 C CNN
F 3 "~" H 3280 4910 50  0001 C CNN
	1    3280 4910
	-1   0    0    1   
$EndComp
Wire Wire Line
	3280 4760 3280 4695
Wire Wire Line
	2765 4695 3280 4695
$Comp
L power:GND #PWR?
U 1 1
P 3280 5175
F 0 "#PWR?" H 3280 4925 50  0001 C CNN
F 1 "GND" H 3285 5002 50  0000 C CNN
F 2 "" H 3280 5175 50  0001 C CNN
F 3 "" H 3280 5175 50  0001 C CNN
	1    3280 5175
	1    0    0    -1  
$EndComp
Wire Wire Line
	3280 5060 3280 5175
Wire Wire Line
	8350 5450 8150 5450
Wire Wire Line
	8170 5890 8250 5890
$Comp
L pot_switch:POT_SWITCH RV2
U 1 1
P 8000 5450
F 0 "RV2" V 8120 5640 50  0000 C CNN
F 1 "50K" V 8000 5620 50  0000 C CNN
F 2 "pots:TT_P091S" H 8000 5450 60  0001 C CNN
F 3 "" H 8000 5450 60  0000 C CNN
	1    8000 5450
	0    -1   -1   0   
$EndComp
Text Notes 6730 6105 0    50   ~ 0
1.2>1.3 change volume control wiring to fix direction\n
Wire Wire Line
	7685 5750 8000 5750
Wire Wire Line
	8000 5750 8000 5700
$Comp
L power:GND #PWR?
U 1 1
P 7520 5235
F 0 "#PWR?" H 7520 4985 50  0001 C CNN
F 1 "GND" H 7525 5062 50  0000 C CNN
F 2 "" H 7520 5235 50  0001 C CNN
F 3 "" H 7520 5235 50  0001 C CNN
	1    7520 5235
	1    0    0    -1  
$EndComp
Wire Wire Line
	7520 5235 7520 5090
Wire Wire Line
	7520 5090 8000 5090
Wire Wire Line
	8000 5090 8000 5200
$Comp
L Device:LED LED1
U 1 1
P 4320 8250
F 0 "LED1" V 4465 8215 50  0000 R CNN
F 1 "PLAY" V 4395 8175 50  0000 R CNN
F 2 "SMD LED:LED_0603_1608Metric" H 4320 8250 50  0001 C CNN
F 3 "~" H 4320 8250 50  0001 C CNN
	1    4320 8250
	0    -1   -1   0   
$EndComp
Text GLabel 4155 6150 2    50   Input ~ 0
mp3_RX
Text GLabel 4154 6250 2    50   Input ~ 0
mp3_TX
$Comp
L 2019-06-02_21-23-11:ATTINY84A-MU U1
U 1 1
P 1850 5950
F 0 "U1" H 2950 6337 60  0000 C CNN
F 1 "ATTINY841A-MU" H 2950 6231 60  0000 C CNN
F 2 "qfn:Texas_S-PVQFN-N20_EP2.7x2.7mm" H 2950 6190 60  0001 C CNN
F 3 "" H 1850 5950 60  0000 C CNN
	1    1850 5950
	1    0    0    -1  
$EndComp
Wire Wire Line
	4050 6250 4154 6250
Wire Wire Line
	4050 6150 4154 6150
Text GLabel 4215 8600 2    50   Input ~ 0
mp3_RX
Text GLabel 4215 8700 2    50   Input ~ 0
mp3_TX
Wire Wire Line
	4100 8700 4215 8700
Wire Wire Line
	4100 8600 4215 8600
Wire Wire Line
	4100 8500 4320 8500
Wire Wire Line
	4320 8400 4320 8500
Connection ~ 4320 8500
Wire Wire Line
	4320 8500 4570 8500
$EndSCHEMATC
